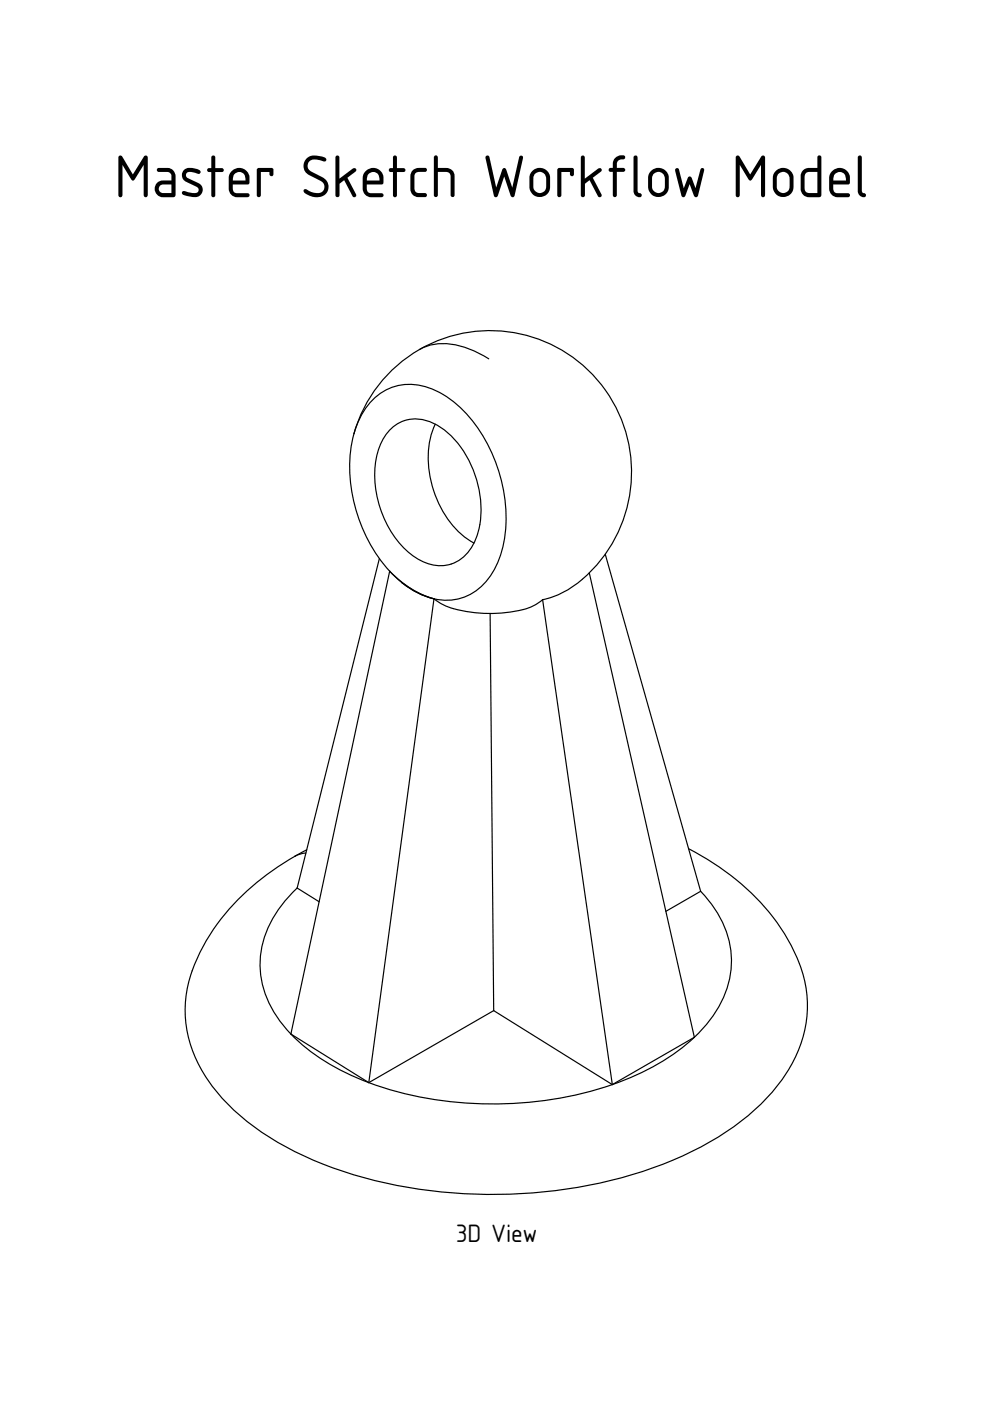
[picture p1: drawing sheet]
<svg xmlns="http://www.w3.org/2000/svg" width="210mm" height="297mm" viewBox="0 0 210 297" stroke-linecap="round" stroke-linejoin="round" font-family="sans-serif">
<g fill="none" stroke="#000" stroke-width=".25">
<path d="M88.9 74.1a29.9 29.9 0 0 1 40.6 10.3 29.9 29.9 0 0 1-9.3 40.8l-2.5 1.2-2.7 .7M88.9 74.1a30 30 0 0 0-13.9 17.9M88.9 74.1a12.3 12.3 0 0 1 10.9 0l3.8 2M75 92a32.7 32.7 0 0 0 6.5 27.8l1.1 1.3M75 92a13.7 13.7 0 0 1 8.8-10.1 13.4 13.4 0 0 1 11.5 2.6 31.7 31.7 0 0 1 11.7 21.1 23.7 23.7 0 0 1-3.1 16.6 11 11 0 0 1-11.9 4.8M82.8 91a8 8 0 0 1 10.1-.7 20.8 20.8 0 0 1 8.8 14.5 16 16 0 0 1-2.4 12.2 7.8 7.8 0 0 1-10.6 1.6 21 21 0 0 1-9.2-15.9 15.4 15.4 0 0 1 2.5-10.8zM92.3 89.9a20.3 20.3 0 0 0 1.1 17.7 17.7 17.7 0 0 0 7.1 7.5M80.4 118.4l-17.4 69.9M128.3 117.5l20.3 71.5M82.6 121.1l2.5 2.4M82.6 121.1a21.3 21.3 0 0 0 9.4 5.9M82.6 121.1l-20.9 98.1"/>
<path d="M85.1 123.5a17.9 17.9 0 0 0 6.9 3.5M85.1 123.5l.3 .1M85.2 123.5l.2 .1M85.4 123.6a17 17 0 0 0 6.6 3.4M92 127a14.1 14.1 0 0 0 7.8 2.8 27.2 27.2 0 0 0 13-1.2l2.2-1.5M92 127l-13.8 102.5M103.9 130.1l.8 84.2M115 127.1l14.8 102.9M124.9 121.5l22.3 98.4M146 179.9a49.5 49.5 0 0 1 22.3 21.6 25.1 25.1 0 0 1-1.6 26 48.2 48.2 0 0 1-18.7 16 96.9 96.9 0 0 1-45.6 9.7 92.8 92.8 0 0 1-41.8-10 44.6 44.6 0 0 1-17.7-16 25.4 25.4 0 0 1-.1-26.1 49.2 49.2 0 0 1 19.7-19.6M63 188.3a22.4 22.4 0 0 0-7.9 16.2 21.2 21.2 0 0 0 6.6 14.7M63 188.3l4.7 2.9"/>
<path d="M64.9 180.9l-1 .1-1.4 .5M65 180.2l-2.5 1.3M148.6 189a20.6 20.6 0 0 1 6.2 18 23.9 23.9 0 0 1-7.6 12.9M148.6 189l-7.4 4.2M61.7 219.2a44.3 44.3 0 0 0 16.5 10.3M61.7 219.2l16.5 10.3M104.7 214.3l-26.5 15.2M104.7 214.3l25.1 15.7M147.2 219.9a48.6 48.6 0 0 1-17.4 10.1M147.2 219.9l-17.4 10.1M78.2 229.5a79.5 79.5 0 0 0 51.6 .5"/>
</g>
<text font-size="12" x="24.2" y="41.8">Master Sketch Workflow Model</text>
<text font-size="5" x="96.7" y="263.3">3D View</text>
</svg>
